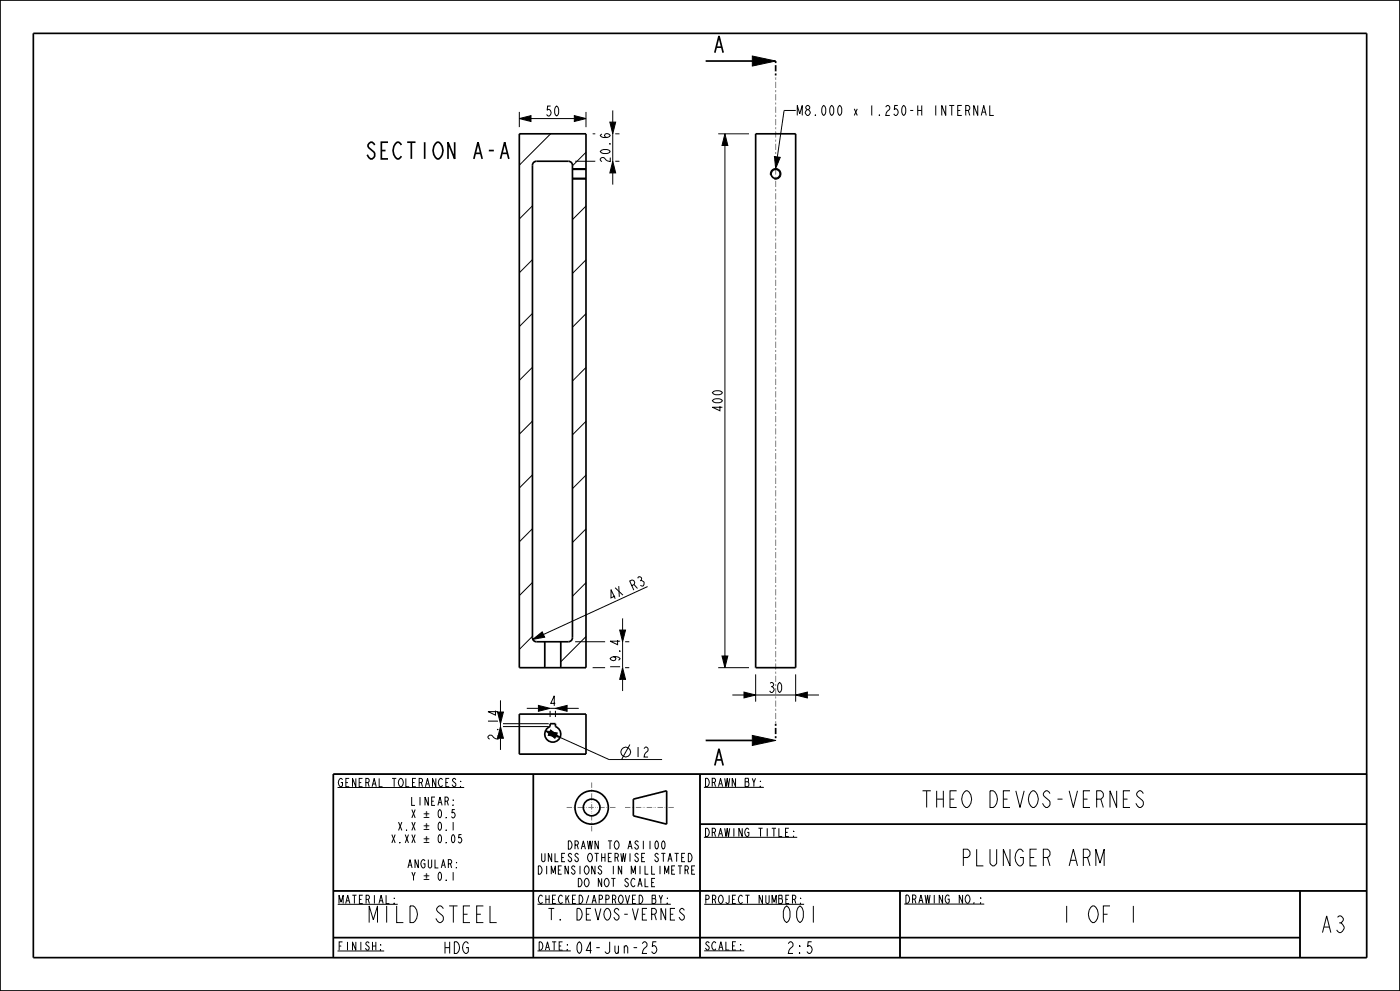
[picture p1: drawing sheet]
<svg xmlns="http://www.w3.org/2000/svg" width="420mm" height="297mm" viewBox="0 0 420 297" stroke-linecap="round" stroke-linejoin="round" font-family="sans-serif">
<g fill="none" stroke="#000" stroke-width=".3">
<path d="M225.7 16.8l7 1.5-7 1.5zM155.8 35.5l3.5-.8v1.7zM155.8 33.5v4.6M159.3 35.5h13M172.3 34.7l3.5 .8-3.5 .9zM175.8 33.5v4.6M183 36.6h1.7l-.9 3.5zM183.8 33.1v3.5M238.7 33.1h-3.5l-2 13.9M165.2 40.1l-9.4 9.4M171.7 53.7h4.1M171.7 50.5h4.1"/>
<path d="M172.5 48.3h6.1M175.8 45.6l-4.1 4.1M177.8 40.1h.8M183.8 48.3l.9 3.5h-1.7zM183.8 40.1v8.2M183.8 51.8v3.5M184.6 48.3h1.2M184.6 40.1h1.2M215.5 40.1h9.2M217.5 40.1l.9 3.5h-1.8zM217.5 43.6v153M231.2 52.5a1.6 1.6 0 0 1 1.4-2 1.6 1.6 0 0 1 1.7 1.7 1.6 1.6 0 0 1-2 1.4"/>
<path d="M232.3 46.9l1.8 .3-1.4 3.3zM159.7 61.7l-3.9 3.9M159.7 77.8l-3.9 4M175.8 61.8l-4.1 4M175.8 77.9l-4.1 4M159.7 93.9l-3.9 4M175.8 94l-4.1 4.1M159.7 110.1l-3.9 3.9M175.8 110.1l-4.1 4.1M159.7 126.2l-3.9 3.9M175.8 126.3l-4.1 4M159.7 142.3l-3.9 4"/>
<path d="M159.7 158.4l-3.9 4M175.8 142.4l-4.1 4M175.8 158.5l-4.1 4.1M159.7 174.6l-3.9 3.9M175.8 174.6l-4.1 4.1M194.3 175.8l-31.3 14.4M159.7 190.7l-3.9 3.9M159.8 191.6l2.9-2.2 .7 1.6zM172.5 192.3h9M175.8 190.8l-7.6 7.5M185.9 188.8h1.8l-.9 3.5zM186.8 185.3v3.5"/>
<path d="M186.8 192.3v7.8M187.5 192.3h1.3M216.6 196.6h1.8l-.9 3.5zM149.3 213.4h1.7l-.9 3.5zM150.1 217.8l.9 3.5h-1.7zM150.1 209.9v3.5M150.9 217.8h13.7M150.9 216.9h13.7M158 212.3h3.5M161.5 211.4l3.5 .9-3.5 .9zM163.6 219l3.6 .7-.7 1.6zM165 213v1.9"/>
<path d="M165.2 218.8l2.8 2.2-3.5-.6zM166.6 212.3l3.5-.9v1.8zM166.6 213v1.9M170.1 212.3h3.5M177.8 200.1h3.7M186.8 200.1l.9 3.5h-1.8zM186.8 203.6v3.5M187.5 200.1h1.3M215.5 200.1h9.2M219.7 208.3h3.5M223.2 207.4l3.5 .9-3.5 .9zM226.7 208.3h12"/>
<path d="M226.7 202.1v8.2M238.7 208.3l3.5-.9v1.8zM238.7 202.1v8.2M242.2 208.3h3.5M100 232h310v55h-310zM101.3 236h38M150.1 221.3v3.5M160 232v55M168 221l14.7 6.6h15.9M189 223.1l-2.5 4.5M210 232v55M211.2 236h18"/>
<path d="M225.7 220.4l7 1.5-7 1.5zM210 247h200M211.2 250.9h28M100 267h310M101.3 271h18M161.2 271h40M211.2 271h30M270 267v20M271.3 270.9h24M390 267v20M100 281h290M101.2 285h14"/>
<path d="M161.2 285h10M211.3 285h12"/>
<circle cx="187.7" cy="225.4" r="1.47"/>
</g>
<g fill="#000">
<path d="M225.7 16.8l7 1.5-7 1.5zM155.8 35.5l3.5-.8v1.7zM172.3 34.7l3.5 .8-3.5 .9zM183.8 48.3l.9 3.5h-1.7zM183 36.6h1.7l-.9 3.5zM217.5 40.1l.9 3.5h-1.8zM232.3 46.9l1.8 .3-1.4 3.3zM159.8 191.6l2.9-2.2 .7 1.6zM185.9 188.8h1.8l-.9 3.5zM149.3 213.4h1.7l-.9 3.5zM150.1 217.8l.9 3.5h-1.7zM163.6 219l3.6 .7-.7 1.6z"/>
<path d="M161.5 211.4l3.5 .9-3.5 .9zM166.6 212.3l3.5-.9v1.8zM186.8 200.1l.9 3.5h-1.8zM216.6 196.6h1.8l-.9 3.5zM223.2 207.4l3.5 .9-3.5 .9zM238.7 208.3l3.5-.9v1.8zM165.2 218.8l2.8 2.2-3.5-.6zM225.7 220.4l7 1.5-7 1.5z"/>
</g>
<path d="M214.4 15.8l1.3-5 1.2 5M214.9 14.1h1.5M214.4 229.4l1.3-5 1.2 5M214.9 227.7h1.5" fill="none" stroke="#000" stroke-width=".5"/>
<g fill="none" stroke="#000" stroke-width=".51">
<path d="M0 0h420v297h-420zM10 10h400v277h-400zM211.7 18.3h14M155.8 40.1h20v160h-20zM160 48.8l.9-.5h9.6a1.2 1.2 0 0 1 1.2 1.2v141.6a1.2 1.2 0 0 1-1.2 1.2h-9.6a1.2 1.2 0 0 1-1.2-1.2v-141.6zM171.7 53.5h4.1M171.7 50.7h4.1M226.7 40.1h12v160h-12zM163.4 192.3v7.8M168.2 192.3v7.8M155.8 214h20v12h-20zM165 216.9h1.6v.9a2.4 2.4 0 0 1 1.2 3.6 2.4 2.4 0 0 1-3.9 0 2.4 2.4 0 0 1 1.1-3.6z"/>
<path d="M160 232v55M190 239.5l10-2.5v10l-10-2.5zM210 232v55M211.7 221.9h14M410 232h-310v55M210 247h200M100 267h310M270 267v20M390 267v20M100 281h290"/>
<circle cx="177.5" cy="242" r="5"/>
<circle cx="177.5" cy="242" r="2.5"/>
</g>
<path d="M232.7 18.3v5M232.7 216.9v5" fill="none" stroke="#000" stroke-width=".51" stroke-dasharray=".6 .6 1.9 .6" stroke-linecap="butt"/>
<path d="M232.7 23.3v193.6" fill="none" stroke="#828282" stroke-width=".3" stroke-dasharray=".6 .6 1.9 .6" stroke-linecap="butt"/>
<path d="M177.5 234.5v15M170 242h15M187.5 242h15" fill="none" stroke="#797979" stroke-width=".3" stroke-dasharray="1.6 .5 .2 .3 .2 .5" stroke-linecap="butt"/>
<!-- layer: 02___PRT_ALL_AXES -->
<circle cx="232.7" cy="52.1" r="1.36" fill="none" stroke="#000" stroke-width=".51"/>
<g font-size="6.5">
<text x="110.2" y="47.6">SECTION A-A</text>
<text x="276.9" y="242">THEO DEVOS-VERNES</text>
<text x="288.6" y="259.5">PLUNGER ARM</text>
<text x="110.5" y="276.5">MILD STEEL</text>
<text x="234.2" y="276.5">001</text>
<text x="318.1" y="276.5">1 OF 1</text>
<text x="396.1" y="279.5">A3</text>
</g>
<g font-size="4.6">
<text x="164.5" y="275.8">T. DEVOS-VERNES</text>
<text x="132.9" y="285.8">HDG</text>
<text x="172.7" y="285.8">04-Jun-25</text>
<text x="235.9" y="285.8">2:5</text>
</g>
<g font-size="3.9">
<text x="163.4" y="34.8">50</text>
<text x="238.7" y="34.6">M8.000 x 1.250-H INTERNAL</text>
<text x="183.1" y="49" transform="rotate(-90 183.1 49)">20.6</text>
<text x="216.7" y="123.7" transform="rotate(-90 216.7 123.7)">400</text>
<text x="183.1" y="180.1" transform="rotate(-25 183.1 180.1)">4X R3</text>
<text x="186" y="201" transform="rotate(-90 186 201)">19.4</text>
<text x="230.3" y="207.5">30</text>
<text x="164.6" y="211.5">4</text>
<text x="149.4" y="222.1" transform="rotate(-90 149.4 222.1)">2.14</text>
<text x="190.2" y="226.9">12</text>
</g>
<g font-size="3.4">
<text x="127.1" y="245.1">±</text>
<text x="127.1" y="248.9">±</text>
<text x="127.1" y="252.6">±</text>
<text x="127.1" y="263.9">±</text>
</g>
<g font-size="3.3">
<text x="101.3" y="235.8">GENERAL TOLERANCES:</text>
<text x="211.2" y="235.7">DRAWN BY:</text>
<text x="123.1" y="245.1">X ± 0.5</text>
<text x="123.2" y="241.4">LINEAR:</text>
<text x="119.2" y="248.9">X.X ± 0.1</text>
<text x="211.2" y="250.7">DRAWING TITLE:</text>
<text x="117.2" y="252.6">X.XX ± 0.05</text>
<text x="170.4" y="254.5">DRAWN TO AS1100</text>
<text x="122.2" y="260.1">ANGULAR:</text>
<text x="123.1" y="263.9">Y ± 0.1</text>
<text x="161.6" y="262">DIMENSIONS IN MILLIMETRE</text>
<text x="162.6" y="258.3">UNLESS OTHERWISE STATED</text>
<text x="173.3" y="265.8">DO NOT SCALE</text>
<text x="101.3" y="270.8">MATERIAL:</text>
<text x="161.2" y="270.8">CHECKED/APPROVED BY:</text>
<text x="211.2" y="270.8">PROJECT NUMBER:</text>
<text x="271.3" y="270.7">DRAWING NO.:</text>
<text x="101.2" y="284.8">FINISH:</text>
<text x="161.2" y="284.8">DATE:</text>
<text x="211.3" y="284.7">SCALE:</text>
</g>
</svg>
